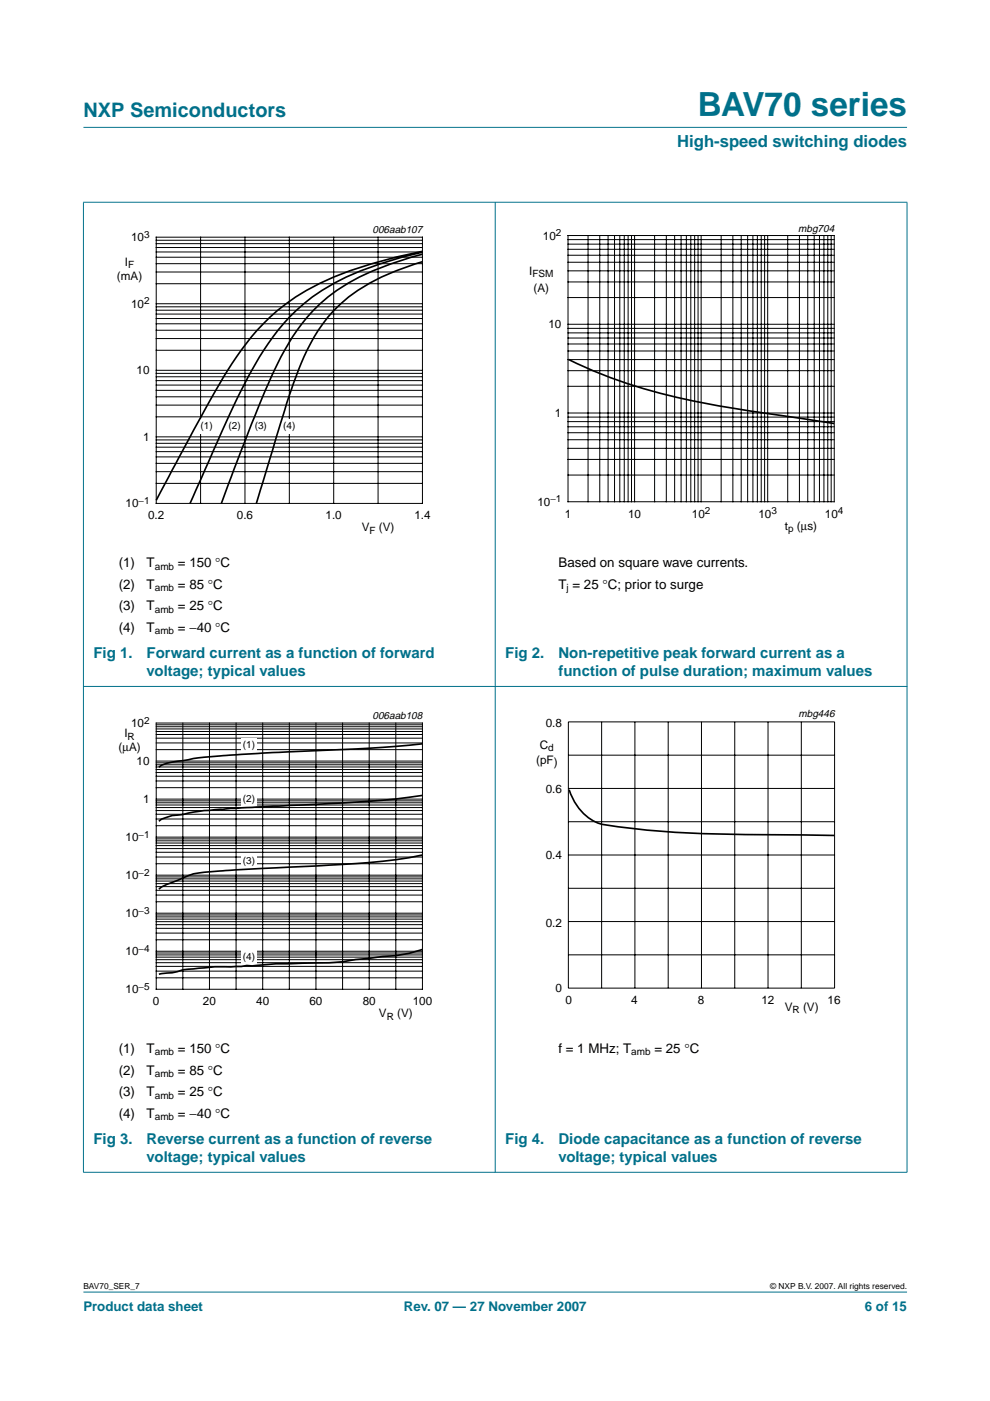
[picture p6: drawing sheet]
<svg xmlns="http://www.w3.org/2000/svg" width="210mm" height="297mm" viewBox="0 0 210 297" stroke-linecap="round" stroke-linejoin="round" font-family="sans-serif">
<g fill="#00708a" stroke="#00708a" stroke-width=".21">
<path d="M17.7 273.9h174.6z"/>
<path d="M17.7 27h174.6z"/>
<path d="M17.7 42.9v205.6z"/>
<path d="M105 42.8v205.8z"/>
<path d="M192.3 42.9v205.6z"/>
<path d="M17.6 42.9h174.8z"/>
<path d="M17.6 145.5h174.8z"/>
<path d="M17.6 248.5h174.8z"/>
</g>
<path d="M20.4 47.5h81.9v66.3h-81.9z" fill="none" stroke="#fff" stroke-width=".21"/>
<g fill="none" stroke="#000" stroke-width=".21">
<path d="M33.1 50.3h56.5v56.4h-56.5zM33.1 57.7h56.5M33.1 55.9h56.5M33.1 54.5h56.5M33.1 53.4h56.5M33.1 52.5h56.5M33.1 51.7h56.5M33.1 50.9h56.5M42.5 50.3v56.4M51.9 50.3v56.4M61.3 50.3v56.4M70.8 50.3v56.4"/>
<path d="M80.2 50.3v56.4M33.1 79.9h56.5M33.1 79.2h56.5M33.1 78.5h56.5M33.1 74.3h56.5M33.1 71.8h56.5M33.1 70h56.5M33.1 68.6h56.5M33.1 67.5h56.5M33.1 66.6h56.5M33.1 65.8h56.5M33.1 65.1h56.5"/>
<path d="M33.1 64.4h56.5M33.1 60.2h56.5M33.1 98.2h56.5M33.1 96.9h56.5M33.1 95.8h56.5M33.1 94.8h56.5M33.1 94h56.5M33.1 93.3h56.5M33.1 92.6h56.5M33.1 88.4h56.5M33.1 85.9h56.5M33.1 84.1h56.5"/>
<path d="M33.1 82.8h56.5M33.1 81.6h56.5M33.1 80.7h56.5M33.1 102.5h56.5M33.1 100h56.5"/>
</g>
<g fill="#fff">
<path d="M42.1 88.9h3.3v3.2h-3.3z"/>
<path d="M48.1 88.9h3.3v3.2h-3.3z"/>
<path d="M53.6 88.9h3.3v3.2h-3.3z"/>
<path d="M59.7 88.9h3.3v3.2h-3.3z"/>
</g>
<path d="M89.6 55.5a44 44 0 0 0-17.3 8.9 36.9 36.9 0 0 0-9.6 15.5l-1.9 5.7-6.4 21.1M89.6 53.9a54 54 0 0 0-20.1 9.1 44.1 44.1 0 0 0-12 16.9 527.1 527.1 0 0 0-10.6 26.8M89.6 53.5a65.5 65.5 0 0 0-21.3 8.1 44.5 44.5 0 0 0-14.9 16.9 375.2 375.2 0 0 0-12.5 26.8l-.6 1.4M89.6 53.3a80.1 80.1 0 0 0-24.6 8.3 46.6 46.6 0 0 0-16.7 16.9 559.9 559.9 0 0 0-15.2 27.6M120.5 76.2a119.2 119.2 0 0 0 35.3 10.4l21.1 3.2" fill="none" stroke="#000" stroke-width=".35"/>
<path d="M107.7 47.1h81.9v66.3h-81.9zM20.4 150.5h81.9v66.3h-81.9z" fill="none" stroke="#fff" stroke-width=".21"/>
<g fill="none" stroke="#000" stroke-width=".21">
<path d="M120.4 49.9h56.5v56.5h-56.5zM120.4 59.8h56.5M120.4 57.4h56.5M120.4 55.6h56.5M120.4 54.1h56.5M120.4 52.9h56.5M120.4 51.8h56.5M120.4 50.8h56.5M124.7 49.9v56.5M127.2 49.9v56.5M128.9 49.9v56.5M130.3 49.9v56.5"/>
<path d="M131.4 49.9v56.5M132.4 49.9v56.5M133.2 49.9v56.5M133.9 49.9v56.5M134.5 49.9v56.5M138.8 49.9v56.5M141.3 49.9v56.5M143 49.9v56.5M144.4 49.9v56.5M145.5 49.9v56.5M146.5 49.9v56.5M147.3 49.9v56.5"/>
<path d="M148 49.9v56.5M148.7 49.9v56.5M152.9 49.9v56.5M155.4 49.9v56.5M157.1 49.9v56.5M158.5 49.9v56.5M159.6 49.9v56.5M160.6 49.9v56.5M161.4 49.9v56.5M162.1 49.9v56.5M162.8 49.9v56.5M167 49.9v56.5"/>
<path d="M169.5 49.9v56.5M171.3 49.9v56.5M172.6 49.9v56.5M173.7 49.9v56.5M174.7 49.9v56.5M175.5 49.9v56.5M176.2 49.9v56.5M120.4 78.6h56.5M120.4 76.2h56.5M120.4 74.4h56.5M120.4 72.9h56.5M120.4 71.7h56.5"/>
<path d="M120.4 70.6h56.5M120.4 69.6h56.5M120.4 68.8h56.5M120.4 63.1h56.5M120.4 97.4h56.5M120.4 95.1h56.5M120.4 93.2h56.5M120.4 91.7h56.5M120.4 90.5h56.5M120.4 89.4h56.5M120.4 88.4h56.5M120.4 87.6h56.5"/>
<path d="M120.4 81.9h56.5M120.4 100.7h56.5M33.1 153.3h56.5v56.4h-56.5zM33.1 158.9h56.5M33.1 157.5h56.5M33.1 156.5h56.5M33.1 155.7h56.5M33.1 155.1h56.5M33.1 154.6h56.5M33.1 154.1h56.5M33.1 153.7h56.5M38.8 153.3v56.4"/>
<path d="M44.4 153.3v56.4M50.1 153.3v56.4M55.7 153.3v56.4M61.3 153.3v56.4M67 153.3v56.4M72.6 153.3v56.4M78.3 153.3v56.4M83.9 153.3v56.4M33.1 179.9h56.5M33.1 179.3h56.5M33.1 178.7h56.5M33.1 178.3h56.5"/>
<path d="M33.1 177.9h56.5M33.1 177.5h56.5M33.1 175.1h56.5M33.1 173.6h56.5M33.1 172.6h56.5M33.1 171.9h56.5M33.1 171.2h56.5M33.1 170.7h56.5M33.1 170.2h56.5M33.1 169.8h56.5M33.1 169.4h56.5M33.1 167h56.5"/>
<path d="M33.1 165.6h56.5M33.1 164.6h56.5M33.1 163.8h56.5M33.1 163.2h56.5M33.1 162.6h56.5M33.1 162.1h56.5M33.1 161.7h56.5M33.1 161.4h56.5M33.1 199.3h56.5M33.1 197.8h56.5M33.1 196.8h56.5M33.1 196h56.5"/>
<path d="M33.1 195.4h56.5M33.1 194.9h56.5M33.1 194.4h56.5M33.1 194h56.5M33.1 193.6h56.5M33.1 191.2h56.5M33.1 189.8h56.5M33.1 188.8h56.5M33.1 188h56.5M33.1 187.3h56.5M33.1 186.8h56.5M33.1 186.3h56.5"/>
<path d="M33.1 185.9h56.5M33.1 185.6h56.5M33.1 183.1h56.5M33.1 181.7h56.5M33.1 180.7h56.5M33.1 207.3h56.5M33.1 205.9h56.5M33.1 204.9h56.5M33.1 204.1h56.5M33.1 203.5h56.5M33.1 202.9h56.5M33.1 202.5h56.5"/>
<path d="M33.1 202.1h56.5M33.1 201.7h56.5"/>
</g>
<g fill="#fff">
<path d="M51.1 156.5h3.3v3.1h-3.3z"/>
<path d="M51.1 167.8h3.3v3.2h-3.3z"/>
<path d="M51.1 181h3.3v3.1h-3.3z"/>
<path d="M51.1 201.4h3.3v3.1h-3.3z"/>
</g>
<path d="M89.5 157.7a564.4 564.4 0 0 1-31.6 1.8l-3.3 .3a128.5 128.5 0 0 0-19.2 2l-1.1 .4-.6 .5M89.5 168.6a301.6 301.6 0 0 1-29.3 2.3h-2.3a187 187 0 0 0-16.9 1.3l-2.2 .5a8.6 8.6 0 0 0-5.1 1.4M120.7 167.4a10.4 10.4 0 0 0 7.2 7.4 233.3 233.3 0 0 0 37.4 2.2l11.6 .1M89.5 181.3a147.6 147.6 0 0 1-22.5 2.3l-2.8 .1a263.5 263.5 0 0 0-23.2 1.6l-3.4 1.4a12.6 12.6 0 0 0-3.9 1.8M89.5 201.3l-2.8 .8-2.8 .5-8.5 .8a53.3 53.3 0 0 1-11.2 .8l-5.7 .1-9.6 .7a34.7 34.7 0 0 0-6.8 .3l-3.3 .3a11.9 11.9 0 0 1-4.5 .8l-.6 .1" fill="none" stroke="#000" stroke-width=".35"/>
<g fill="none" stroke="#000" stroke-width=".21">
<path d="M120.5 153.1h56.5v56.4h-56.5zM127.6 153.1v56.4M134.6 153.1v56.4M141.7 153.1v56.4M148.7 153.1v56.4M155.8 153.1v56.4M162.8 153.1v56.4M169.9 153.1v56.4M120.5 160.1h56.5M120.5 167.2h56.5M120.5 174.2h56.5M120.5 181.3h56.5"/>
<path d="M120.5 188.3h56.5M120.5 195.4h56.5M120.5 202.4h56.5"/>
</g>
<path d="M107.8 150.2h81.9v66.4h-81.9z" fill="none" stroke="#fff" stroke-width=".21"/>
<text font-size="7.1" fill="#00708a" x="148" y="24.7">BAV70 series</text>
<text font-size="4.2" fill="#00708a" x="17.7" y="24.9">NXP Semiconductors</text>
<text font-size="3.5" fill="#00708a" x="143.6" y="31.1">High-speed switching diodes</text>
<g font-size="3.2" fill="#00708a">
<text x="19.8" y="139.5">Fig 1.</text>
<text x="31.1" y="143.4">voltage; typical values</text>
<text x="31.1" y="139.5">Forward current as a function of forward</text>
<text x="107.1" y="139.5">Fig 2.</text>
<text x="118.4" y="143.4">function of pulse duration; maximum values</text>
<text x="118.4" y="139.5">Non-repetitive peak forward current as a</text>
<text x="19.8" y="242.6">Fig 3.</text>
<text x="31.1" y="242.6">Reverse current as a function of reverse</text>
<text x="107.1" y="242.6">Fig 4.</text>
<text x="118.4" y="242.6">Diode capacitance as a function of reverse</text>
<text x="31.1" y="246.4">voltage; typical values</text>
<text x="118.4" y="246.4">voltage; typical values</text>
</g>
<g font-size="2.8">
<text x="25.2" y="120.3">(1)</text>
<text x="25.2" y="124.8">(2)</text>
<text x="31.1" y="120.3">T</text>
<text x="31.1" y="124.8">T</text>
<text x="37.7" y="120.3">= 150 °C</text>
<text x="37.7" y="124.8">= 85 °C</text>
<text x="118.4" y="120.3">Based on square wave currents.</text>
<text x="118.4" y="124.8">T = 25 °C; prior to surge</text>
<text x="25.2" y="129.4">(3)</text>
<text x="31.1" y="129.4">T</text>
<text x="37.7" y="129.4">= 25 °C</text>
<text x="25.2" y="134">(4)</text>
<text x="31.1" y="134">T</text>
<text x="37.7" y="134">= −40 °C</text>
<text x="25.2" y="223.3">(1)</text>
<text x="25.2" y="227.9">(2)</text>
<text x="31.1" y="223.3">T</text>
<text x="31.1" y="227.9">T</text>
<text x="37.7" y="223.3">= 150 °C</text>
<text x="37.7" y="227.9">= 85 °C</text>
<text x="118.4" y="223.3">f = 1 MHz; T</text>
<text x="138.8" y="223.3">= 25 °C</text>
<text x="25.2" y="232.4">(3)</text>
<text x="31.1" y="232.4">T</text>
<text x="37.7" y="232.4">= 25 °C</text>
<text x="25.2" y="237">(4)</text>
<text x="31.1" y="237">T</text>
<text x="37.7" y="237">= −40 °C</text>
</g>
<g font-size="2.8" fill="#00708a">
<text x="17.7" y="278">Product data sheet</text>
<text x="85.6" y="278">Rev. 07 — 27 November 2007</text>
<text x="183.4" y="278">6 of 15</text>
</g>
<g font-size="2.5">
<text x="27.8" y="51.1">10</text>
<text x="115.1" y="50.8">10</text>
<text x="24.8" y="59.3">(mA)</text>
<text x="26.5" y="56.3">I</text>
<text x="112.2" y="58.3">I</text>
<text x="27.8" y="65.2">10</text>
<text x="113.1" y="61.8">(A)</text>
<text x="116.3" y="69.6">10</text>
<text x="29" y="79.4">10</text>
<text x="117.7" y="88.4">1</text>
<text x="30.3" y="93.5">1</text>
<text x="26.6" y="107.6">10</text>
<text x="113.9" y="107.2">10</text>
<text x="31.4" y="110.1">0.2</text>
<text x="50.2" y="110.1">0.6</text>
<text x="69" y="110.1">1.0</text>
<text x="76.7" y="112.7">V</text>
<text x="80.3" y="112.7">(V)</text>
<text x="87.8" y="110.1">1.4</text>
<text x="119.7" y="109.8">1</text>
<text x="133.2" y="109.8">10</text>
<text x="146.7" y="109.8">10</text>
<text x="160.8" y="109.8">10</text>
<text x="166.4" y="112.3">t</text>
<text x="168.9" y="112.3">(µs)</text>
<text x="174.9" y="109.8">10</text>
<text x="27.8" y="154.1">10</text>
<text x="115.7" y="154.1">0.8</text>
<text x="25.1" y="159.3">(µA)</text>
<text x="26.4" y="156.3">I</text>
<text x="113.7" y="161.9">(pF)</text>
<text x="114.5" y="158.7">C</text>
<text x="29" y="162.2">10</text>
<text x="30.3" y="170.3">1</text>
<text x="115.7" y="168.1">0.6</text>
<text x="26.6" y="178.3">10</text>
<text x="115.7" y="182.2">0.4</text>
<text x="26.6" y="186.4">10</text>
<text x="26.6" y="194.5">10</text>
<text x="115.7" y="196.6">0.2</text>
<text x="26.6" y="202.5">10</text>
<text x="26.6" y="210.6">10</text>
<text x="32.4" y="213.1">0</text>
<text x="43" y="213.1">20</text>
<text x="54.3" y="213.1">40</text>
<text x="65.6" y="213.1">60</text>
<text x="76.9" y="213.1">80</text>
<text x="80.3" y="215.7">V</text>
<text x="84.2" y="215.7">(V)</text>
<text x="87.5" y="213.1">100</text>
<text x="117.8" y="210.4">0</text>
<text x="119.9" y="212.9">0</text>
<text x="133.8" y="212.9">4</text>
<text x="147.9" y="212.9">8</text>
<text x="161.4" y="212.9">12</text>
<text x="166.4" y="214.3">V</text>
<text x="170.3" y="214.3">(V)</text>
<text x="175.4" y="212.9">16</text>
</g>
<g font-size="2.2">
<text x="79" y="49.4">006aab107</text>
<text x="169.2" y="49.1">mbg704</text>
<text x="79" y="152.5">006aab108</text>
<text x="169.3" y="152.1">mbg446</text>
</g>
<g font-size="2.1">
<text x="30.5" y="50.4">3</text>
<text x="117.8" y="50">2</text>
<text x="27.2" y="56.8">F</text>
<text x="112.9" y="58.8">FSM</text>
<text x="30.5" y="64.5">2</text>
<text x="42.5" y="91.1">(1)</text>
<text x="48.5" y="91.1">(2)</text>
<text x="54" y="91.1">(3)</text>
<text x="60.1" y="91.1">(4)</text>
<text x="29.4" y="106.8">−1</text>
<text x="116.7" y="106.5">−1</text>
<text x="78.3" y="113.2">F</text>
<text x="149.4" y="109">2</text>
<text x="163.6" y="109">3</text>
<text x="167.1" y="112.8">p</text>
<text x="177.7" y="109">4</text>
<text x="32.8" y="120.8">amb</text>
<text x="32.8" y="125.4">amb</text>
<text x="120.1" y="125.4">j</text>
<text x="32.8" y="129.9">amb</text>
<text x="32.8" y="134.5">amb</text>
<text x="30.5" y="153.4">2</text>
<text x="27.1" y="156.8">R</text>
<text x="51.5" y="158.6">(1)</text>
<text x="116.3" y="159.2">d</text>
<text x="51.5" y="170">(2)</text>
<text x="29.4" y="177.6">−1</text>
<text x="29.4" y="185.7">−2</text>
<text x="51.5" y="183.1">(3)</text>
<text x="29.4" y="193.7">−3</text>
<text x="29.4" y="201.8">−4</text>
<text x="51.5" y="203.5">(4)</text>
<text x="29.4" y="209.8">−5</text>
<text x="168" y="214.8">R</text>
<text x="82" y="216.2">R</text>
<text x="32.8" y="223.8">amb</text>
<text x="133.9" y="223.8">amb</text>
<text x="32.8" y="228.4">amb</text>
<text x="32.8" y="232.9">amb</text>
<text x="32.8" y="237.5">amb</text>
</g>
<g font-size="1.8">
<text x="17.7" y="273.4">BAV70_SER_7</text>
<text x="163.3" y="273.4">© NXP B.V. 2007. All rights reserved.</text>
</g>
</svg>
